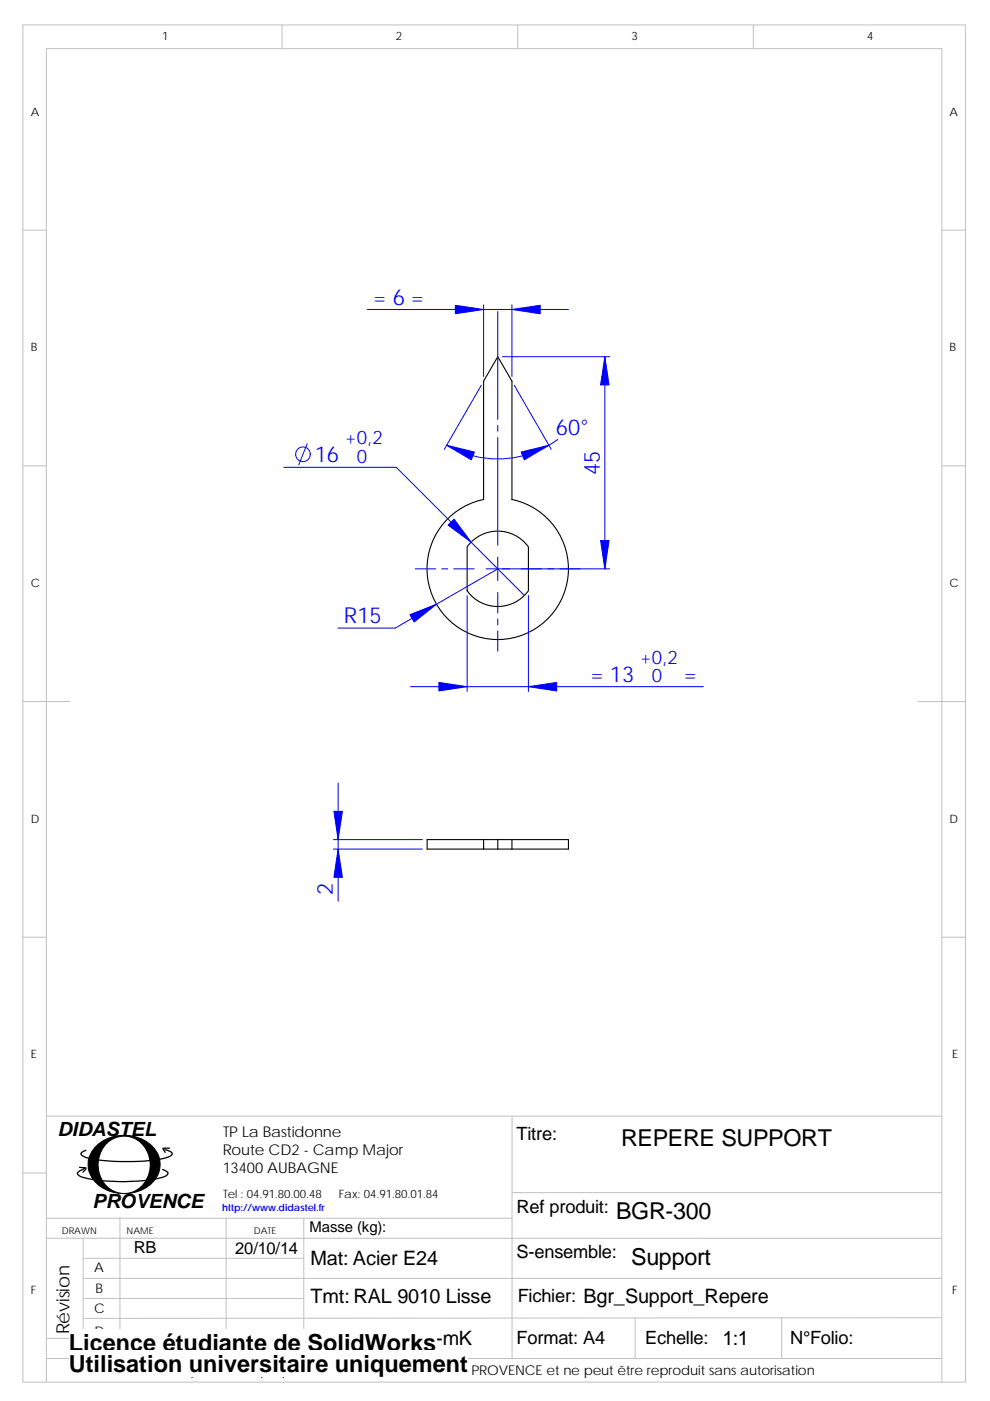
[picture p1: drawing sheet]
<svg xmlns="http://www.w3.org/2000/svg" width="210mm" height="297mm" viewBox="0 0 210 297" stroke-linecap="round" stroke-linejoin="round" font-family="sans-serif">
<g fill="none" stroke="#c0c0c0" stroke-width=".21">
<path d="M4.8 5.3h200v287.7h-200zM59.8 5.3v5M109.8 5.3v5M159.8 5.3v5M4.8 48.8h5M199.8 48.8h5M4.8 98.8h5M199.8 98.8h5M4.8 148.7h10M194.8 148.7h10M4.8 198.7h5M199.8 198.7h5"/>
<path d="M9.8 236.6h190M108.6 236.6v51.4M4.8 248.7h5M9.8 258.3h98.8M25.4 258.2v29.7M48 258.3v29.7M64.4 258.3v29.7M108.6 252.9h91.2M9.8 262.5l190 .1M17.6 275.3h46.8M17.6 266.8h46.8M17.6 271h182.2"/>
<path d="M17.6 262.5v25.5M134.7 279.4v8.6M165.8 279.4v8.6M199.8 279.4l-182.2 .1M9.8 293v-282.7h190v282.7M9.8 283.8h54.6M9.8 288h190"/>
</g>
<path d="M99.9 115a8 8 0 0 1 12.2 1v9.3a8 8 0 0 1-13 0v-9.3zM108.6 105.9a15 15 0 0 1 9.5 23 15 15 0 0 1-24.9 .1 15 15 0 0 1 9.4-23.1v-25.1l3-5.2 3 5.2v25.1M102.6 178h6M102.6 178h-12v2h12M102.6 178v2M105.6 178v2M108.6 178h12v2h-12M108.6 178v2M102.6 180h6" fill="none" stroke="#000" stroke-width=".23"/>
<g fill="none" stroke="#00f" stroke-width=".21">
<path d="M77.9 65.6h42.7M102.6 64.6v15.2M105.6 66.1v22.8M106.6 75.6h22.7M108.6 64.6v15.2M128.3 75.6v45M60.2 99.1h23.9l27.1 27.2M65.2 94.1l-1.8 4.4M102.1 81.7l-7.9 13.6M105.6 90.2v1.3M105.6 92.7v22.9M109.1 81.7l7.8 13.6"/>
<path d="M118.3 93.2a21.7 21.7 0 0 1-23.6 1.2M105.6 118.1v5M88.1 120.6h4.3M93.7 120.6h1.3M96.2 120.6h4.4M99.1 126.3v20.3M103.1 120.6h26.2M105.6 125.6v4.3M105.6 131.2v1.3M105.6 133.8v4.3M105.6 120.6l-21.8 12.6h-12.1M112.1 126.3v20.3"/>
<path d="M149.2 145.6h-62.1M70.7 178h18.9M71.7 166v25.1M70.7 180h18.9"/>
<circle cx="64.3" cy="96.3" r="1.55"/>
</g>
<g fill="#00f" stroke="#00f" stroke-width=".21">
<path d="M70.8 172h1.8l-.9 6z" fill-rule="evenodd"/>
<path d="M71.7 180l.9 6h-1.8z" fill-rule="evenodd"/>
<path d="M108.6 65.6l6-.9v1.8z" fill-rule="evenodd"/>
<path d="M112.1 145.6l6-.9v1.8z" fill-rule="evenodd"/>
<path d="M96.6 64.7l6 .9-6 .9z" fill-rule="evenodd"/>
<path d="M87 130.3l5.6-2.2-4.8 3.8z" fill-rule="evenodd"/>
<path d="M110.5 95.8l5.9-1.4-5.2 3.1z" fill-rule="evenodd"/>
<path d="M94.7 94.4l5.9 1.4-.7 1.7z" fill-rule="evenodd"/>
<path d="M95 111.3l1.3-1.2 3.6 4.9z" fill-rule="evenodd"/>
<path d="M93.1 144.7l6 .9-6 .9z" fill-rule="evenodd"/>
<path d="M128.3 75.6l.9 6h-1.8z" fill-rule="evenodd"/>
<path d="M127.4 114.6h1.8l-.9 6z" fill-rule="evenodd"/>
</g>
<path d="M20.7 242.7a8.7 8.7 0 0 1 12.3 1.2 5.4 5.4 0 0 1-1.7 7.7 8.8 8.8 0 0 1-11.5-1.5 5.3 5.3 0 0 1 .9-7.4z" fill-rule="evenodd" fill="#000" stroke="#000" stroke-width=".21"/>
<path d="M22.3 242.8a5.3 5.3 0 0 1 9.3 2.2 6.1 6.1 0 0 1-4.8 8 5.8 5.8 0 0 1-5.9-7l.3-1.3 .5-1z" fill-rule="evenodd" fill="#fff" stroke="#000" stroke-width=".21"/>
<path d="M16.9 247.5l1.3 .1M18 247.6l-.4 .3a1.36 1.36 0 0 0-1.2 1 1.97 1.97 0 0 0 1.5 .8 39.1 39.1 0 0 0 16.8-.2l.5-.2 .4-.4a1.2 1.2 0 0 0-1.1-1M18.2 247.8l-.6 .7M34.6 243.6l.4 .7M34.6 243.4h1.3M35 243.8a2.01 2.01 0 0 1 1.5 .8 1.18 1.18 0 0 1-1.2 .8 42.7 42.7 0 0 1-17.1 0 1.12 1.12 0 0 1-1-.9l1-.6" fill="none" stroke="#000" stroke-width=".27"/>
<g fill="#fff">
<path d="M14.6 281.7h78v5.7h-78z"/>
<path d="M14.6 286.3h84.6v5.7h-84.6z"/>
</g>
<g font-size="5">
<text x="14.6" y="286.4">Licence étudiante de SolidWorks</text>
<text x="14.6" y="290.9">Utilisation universitaire uniquement</text>
</g>
<g font-size="4.9">
<text x="131.7" y="243">REPERE SUPPORT</text>
<text x="130.7" y="258.6">BGR-300</text>
<text x="133.9" y="268.2">Support</text>
</g>
<g font-size="4.7" fill="#00f">
<text x="79.2" y="64.6">= 6 =</text>
<text x="117.9" y="92.2">60°</text>
<text x="66.8" y="98">16</text>
<text x="127.2" y="100.7" transform="rotate(-90 127.2 100.7)">45</text>
<text x="73" y="132.1">R15</text>
<text x="125.2" y="144.6">= 13</text>
<text x="145.1" y="144.6">=</text>
<text x="70.6" y="189.8" transform="rotate(-90 70.6 189.8)">2</text>
</g>
<g font-size="4.2">
<text x="12.2" y="240.8">DIDASTEL</text>
<text x="19.6" y="256.2">PROVENCE</text>
<text x="65.9" y="268.2">Mat: Acier E24</text>
<text x="65.9" y="276.2">Tmt: RAL 9010 Lisse</text>
<text x="66" y="285.1">Tol: ISO 2768-mK</text>
</g>
<g font-size="4" fill="#00f">
<text x="73.2" y="94.2">+0,2</text>
<text x="75.7" y="98.1">0</text>
<text x="135.8" y="140.8">+0,2</text>
<text x="138.2" y="144.6">0</text>
</g>
<g font-size="3.9">
<text x="109.5" y="241.7">Titre:</text>
<text x="109.5" y="257.3">Ref produit:</text>
<text x="109.6" y="266.7">S-ensemble:</text>
<text x="109.8" y="276.1">Fichier: Bgr_Support_Repere</text>
<text x="14.8" y="282.9" transform="rotate(-90 14.8 282.9)">Révision</text>
<text x="109.6" y="285">Format: A4</text>
<text x="136.9" y="284.9">Echelle: 1:1</text>
<text x="167.6" y="285">N°Folio:</text>
</g>
<g font-size="3.5">
<text x="28.4" y="265.7">RB</text>
<text x="49.9" y="265.8">20/10/14</text>
</g>
<g font-size="3.2">
<text x="47.2" y="244.9">Route CD2 - Camp Major</text>
<text x="47.3" y="241.1">TP La Bastidonne</text>
<text x="47.3" y="248.8">13400 AUBAGNE</text>
<text x="65.7" y="261.2">Masse (kg):</text>
</g>
<text font-size="2.9" x="35.5" y="291.6">Ce plan est la propriété de la société DIDASTEL PROVENCE et ne peut être reproduit sans autorisation</text>
<g font-size="2.8">
<text x="20" y="269.7">A</text>
<text x="20.2" y="274.2">B</text>
<text x="20" y="278.4">C</text>
<text x="20" y="283.2">D</text>
</g>
<g font-size="2.5">
<text x="34.4" y="8.5">1</text>
<text x="84" y="8.5">2</text>
<text x="134" y="8.5">3</text>
<text x="183.9" y="8.5">4</text>
<text x="6.5" y="24.5">A</text>
<text x="201.4" y="24.5">A</text>
<text x="6.5" y="74.5">B</text>
<text x="201.4" y="74.5">B</text>
<text x="6.5" y="124.5">C</text>
<text x="201.4" y="124.5">C</text>
<text x="6.5" y="174.4">D</text>
<text x="201.4" y="174.4">D</text>
<text x="6.5" y="224.4">E</text>
<text x="201.9" y="224.4">E</text>
<text x="47.3" y="253.9">Tel : 04.91.80.00.48</text>
<text x="71.9" y="253.9">Fax: 04.91.80.01.84</text>
<text x="6.5" y="274.4">F</text>
<text x="201.9" y="274.4">F</text>
</g>
<text font-size="2.1" fill="#00f" x="47.1" y="256.8">http://www.didastel.fr</text>
<g font-size="2">
<text x="13.1" y="261.6">DRAWN</text>
<text x="26.9" y="261.6">NAME</text>
<text x="53.8" y="261.6">DATE</text>
</g>
</svg>
